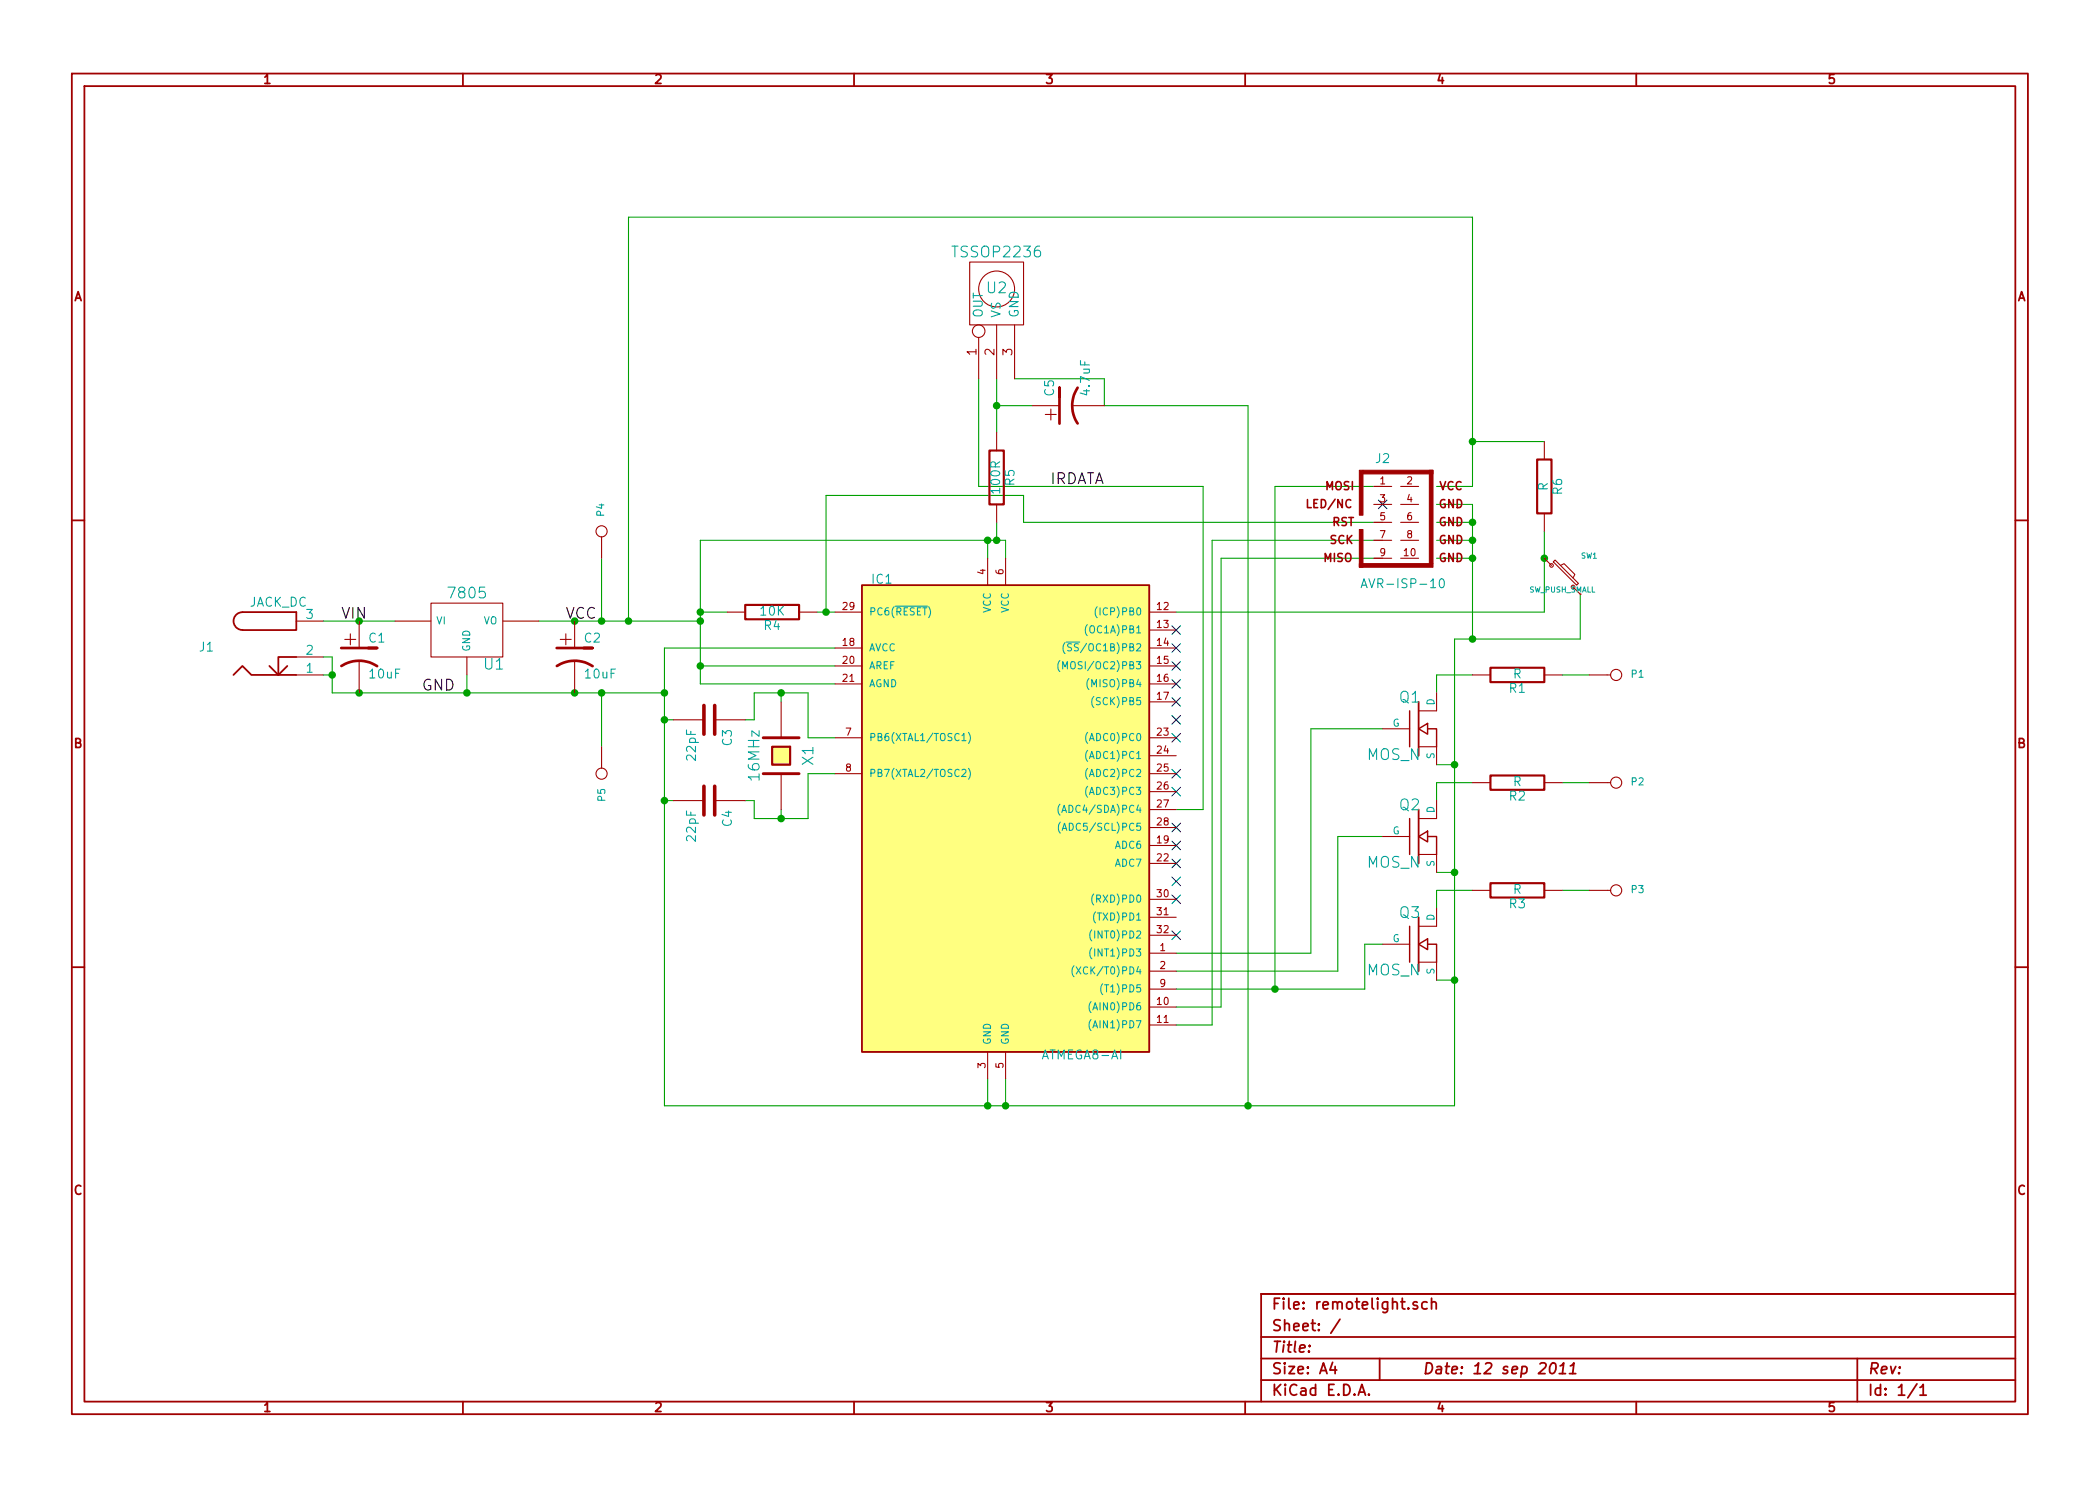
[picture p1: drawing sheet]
EESchema Schematic File Version 2  date Mon 12 Sep 2011 04:40:45 PM CEST
LIBS:power
LIBS:device
LIBS:transistors
LIBS:conn
LIBS:linear
LIBS:regul
LIBS:74xx
LIBS:cmos4000
LIBS:adc-dac
LIBS:memory
LIBS:xilinx
LIBS:special
LIBS:microcontrollers
LIBS:dsp
LIBS:microchip
LIBS:analog_switches
LIBS:motorola
LIBS:texas
LIBS:intel
LIBS:audio
LIBS:interface
LIBS:digital-audio
LIBS:philips
LIBS:display
LIBS:cypress
LIBS:siliconi
LIBS:opto
LIBS:atmel
LIBS:contrib
LIBS:valves
LIBS:mycomponents
LIBS:diy_connectors
LIBS:remotelight-cache
EELAYER 25  0
EELAYER END
$Descr A4 11700 8267
encoding utf-8
Sheet 1 1
Title ""
Date "12 sep 2011"
Rev ""
Comp ""
Comment1 ""
Comment2 ""
Comment3 ""
Comment4 ""
$EndDescr
Text Label 5850 2700 0    60   ~ 0
IRDATA
Text Label 2350 3850 0    60   ~ 0
GND
Text Label 3150 3450 0    60   ~ 0
VCC
Text Label 1900 3450 0    60   ~ 0
VIN
Connection ~ 3350 3850
Wire Wire Line
	3350 4150 3350 3850
Connection ~ 8200 2450
Wire Wire Line
	8600 2450 8200 2450
Connection ~ 8600 3100
Wire Wire Line
	8600 2950 8600 3400
Wire Wire Line
	7700 3000 6750 3000
Connection ~ 8200 3000
Wire Wire Line
	8000 3000 8200 3000
Connection ~ 8100 4250
Wire Wire Line
	8100 6150 8100 3550
Wire Wire Line
	8200 3550 8200 2800
Wire Wire Line
	8200 2800 8000 2800
Connection ~ 7100 5500
Wire Wire Line
	7100 5500 7100 2700
Wire Wire Line
	7100 2700 7700 2700
Wire Wire Line
	6550 5600 6800 5600
Wire Wire Line
	6800 5600 6800 3100
Wire Wire Line
	6800 3100 7700 3100
Connection ~ 3900 3400
Wire Wire Line
	4050 3400 3900 3400
Connection ~ 3700 4450
Wire Wire Line
	3750 4450 3700 4450
Connection ~ 4350 3850
Wire Wire Line
	4350 3900 4350 3850
Wire Wire Line
	4150 4450 4200 4450
Wire Wire Line
	4200 4450 4200 4550
Wire Wire Line
	4200 4550 4500 4550
Wire Wire Line
	4500 4550 4500 4300
Wire Wire Line
	4500 4300 4650 4300
Wire Wire Line
	7700 5250 7600 5250
Wire Wire Line
	7600 5250 7600 5500
Wire Wire Line
	7600 5500 6550 5500
Wire Wire Line
	7700 4050 7300 4050
Wire Wire Line
	7300 4050 7300 5300
Wire Wire Line
	7300 5300 6550 5300
Connection ~ 2600 3850
Wire Wire Line
	2600 3750 2600 3850
Connection ~ 5500 3000
Wire Wire Line
	5500 3100 5500 3000
Connection ~ 5500 6150
Wire Wire Line
	5500 6000 5500 6150
Wire Wire Line
	8100 6150 3700 6150
Wire Wire Line
	3700 6150 3700 3600
Connection ~ 3200 3850
Wire Wire Line
	3700 3600 4650 3600
Wire Wire Line
	3700 3850 1850 3850
Connection ~ 3900 3700
Wire Wire Line
	4650 3800 3900 3800
Wire Wire Line
	6550 4500 6700 4500
Wire Wire Line
	6700 4500 6700 2700
Wire Wire Line
	6700 2700 5450 2700
Wire Wire Line
	5450 2700 5450 2100
Wire Wire Line
	6150 2100 6150 2250
Wire Wire Line
	6150 2100 5650 2100
Wire Wire Line
	5550 2100 5550 2400
Wire Wire Line
	8700 4350 8850 4350
Connection ~ 8100 5450
Wire Wire Line
	8000 5450 8100 5450
Wire Wire Line
	8100 4250 8000 4250
Wire Wire Line
	8200 3750 8000 3750
Wire Wire Line
	8000 3750 8000 3850
Connection ~ 2000 3850
Wire Wire Line
	1850 3750 1800 3750
Connection ~ 2000 3450
Wire Wire Line
	2200 3450 1800 3450
Wire Wire Line
	1800 3650 1850 3650
Wire Wire Line
	1850 3650 1850 3850
Connection ~ 1850 3750
Wire Wire Line
	8000 4450 8000 4350
Wire Wire Line
	8000 4350 8200 4350
Wire Wire Line
	8000 5050 8000 4950
Wire Wire Line
	8000 4950 8200 4950
Wire Wire Line
	8000 4850 8100 4850
Connection ~ 8100 4850
Wire Wire Line
	8700 3750 8850 3750
Wire Wire Line
	8700 4950 8850 4950
Wire Wire Line
	5750 2250 5550 2250
Connection ~ 5550 2250
Connection ~ 3200 3450
Wire Wire Line
	3900 3700 4650 3700
Connection ~ 3900 3450
Wire Wire Line
	3900 3450 3000 3450
Connection ~ 3700 3850
Wire Wire Line
	5600 6000 5600 6150
Connection ~ 5600 6150
Wire Wire Line
	3900 3800 3900 3000
Wire Wire Line
	5550 3000 5550 2900
Wire Wire Line
	5600 3100 5600 3000
Wire Wire Line
	5600 3000 3900 3000
Connection ~ 5550 3000
Wire Wire Line
	6150 2250 6950 2250
Wire Wire Line
	6950 2250 6950 6150
Connection ~ 6950 6150
Wire Wire Line
	6550 5400 7450 5400
Wire Wire Line
	7450 5400 7450 4650
Wire Wire Line
	7450 4650 7700 4650
Wire Wire Line
	4150 4000 4200 4000
Wire Wire Line
	4200 4000 4200 3850
Wire Wire Line
	4200 3850 4500 3850
Wire Wire Line
	4500 3850 4500 4100
Wire Wire Line
	4500 4100 4650 4100
Wire Wire Line
	4350 4500 4350 4550
Connection ~ 4350 4550
Wire Wire Line
	3750 4000 3700 4000
Connection ~ 3700 4000
Wire Wire Line
	4550 3400 4650 3400
Wire Wire Line
	6750 3000 6750 5700
Wire Wire Line
	6750 5700 6550 5700
Wire Wire Line
	7700 2900 5700 2900
Wire Wire Line
	5700 2900 5700 2750
Wire Wire Line
	5700 2750 4600 2750
Wire Wire Line
	4600 2750 4600 3400
Connection ~ 4600 3400
Wire Wire Line
	3500 3450 3500 1200
Connection ~ 3500 3450
Wire Wire Line
	3500 1200 8200 1200
Wire Wire Line
	8200 1200 8200 2700
Wire Wire Line
	8200 2700 8000 2700
Wire Wire Line
	8000 2900 8200 2900
Connection ~ 8200 2900
Wire Wire Line
	8000 3100 8200 3100
Connection ~ 8200 3100
Wire Wire Line
	8600 3400 6550 3400
Wire Wire Line
	8800 3300 8800 3550
Wire Wire Line
	8800 3550 8100 3550
Connection ~ 8200 3550
Wire Wire Line
	3350 3100 3350 3450
Connection ~ 3350 3450
$Comp
L CONN_1 P5
U 1 1
P 3350 4300
F 0 "P5" H 3430 4300 40  0000 L CNN
F 1 "CONN_1" H 3350 4355 30  0001 C CNN
	1    3350 4300
	0    1    1    0   
$EndComp
$Comp
L CONN_1 P4
U 1 1
P 3350 2950
F 0 "P4" H 3430 2950 40  0000 L CNN
F 1 "CONN_1" H 3350 3005 30  0001 C CNN
	1    3350 2950
	0    -1   -1   0   
$EndComp
$Comp
L R R6
U 1 1
P 8600 2700
F 0 "R6" V 8680 2700 50  0000 C CNN
F 1 "R" V 8600 2700 50  0000 C CNN
	1    8600 2700
	1    0    0    -1  
$EndComp
$Comp
L SW_PUSH_SMALL SW1
U 1 1
P 8700 3200
F 0 "SW1" H 8850 3310 30  0000 C CNN
F 1 "SW_PUSH_SMALL" H 8700 3121 30  0000 C CNN
	1    8700 3200
	1    0    0    -1  
$EndComp
NoConn ~ 6550 3500
NoConn ~ 6550 3600
NoConn ~ 6550 3700
NoConn ~ 6550 3800
NoConn ~ 6550 3900
NoConn ~ 6550 4000
NoConn ~ 6550 4100
NoConn ~ 6550 4300
NoConn ~ 6550 4400
NoConn ~ 6550 4600
NoConn ~ 6550 4700
NoConn ~ 6550 4800
NoConn ~ 6550 4900
NoConn ~ 6550 5000
NoConn ~ 6550 5200
NoConn ~ 7700 2800
$Comp
L R R4
U 1 1
P 4300 3400
F 0 "R4" V 4380 3400 50  0000 C CNN
F 1 "10K" V 4300 3400 50  0000 C CNN
	1    4300 3400
	0    1    1    0   
$EndComp
$Comp
L C C4
U 1 1
P 3950 4450
F 0 "C4" H 4000 4550 50  0000 L CNN
F 1 "22pF" H 4000 4350 50  0000 L CNN
	1    3950 4450
	0    1    1    0   
$EndComp
$Comp
L C C3
U 1 1
P 3950 4000
F 0 "C3" H 4000 4100 50  0000 L CNN
F 1 "22pF" H 4000 3900 50  0000 L CNN
	1    3950 4000
	0    1    1    0   
$EndComp
$Comp
L CRYSTAL X1
U 1 1
P 4350 4200
F 0 "X1" H 4350 4350 60  0000 C CNN
F 1 "16MHz" H 4350 4050 60  0000 C CNN
	1    4350 4200
	0    1    1    0   
$EndComp
$Comp
L R R5
U 1 1
P 5550 2650
F 0 "R5" V 5630 2650 50  0000 C CNN
F 1 "100R" V 5550 2650 50  0000 C CNN
	1    5550 2650
	1    0    0    -1  
$EndComp
$Comp
L CONN_1 P3
U 1 1
P 9000 4950
F 0 "P3" H 9080 4950 40  0000 L CNN
F 1 "CONN_1" H 9000 5005 30  0001 C CNN
	1    9000 4950
	1    0    0    -1  
$EndComp
$Comp
L CONN_1 P2
U 1 1
P 9000 4350
F 0 "P2" H 9080 4350 40  0000 L CNN
F 1 "CONN_1" H 9000 4405 30  0001 C CNN
	1    9000 4350
	1    0    0    -1  
$EndComp
$Comp
L CONN_1 P1
U 1 1
P 9000 3750
F 0 "P1" H 9080 3750 40  0000 L CNN
F 1 "CONN_1" H 9000 3805 30  0001 C CNN
	1    9000 3750
	1    0    0    -1  
$EndComp
$Comp
L JACK_DC J1
U 1 1
P 1550 3600
F 0 "J1" H 1150 3600 50  0000 C CNN
F 1 "JACK_DC" H 1550 3850 50  0000 C CNN
	1    1550 3600
	1    0    0    -1  
$EndComp
$Comp
L TSSOP2236 U2
U 1 1
P 5550 1500
F 0 "U2" H 5550 1400 60  0000 C CNN
F 1 "TSSOP2236" H 5550 1600 60  0000 C CNN
	1    5550 1500
	1    0    0    -1  
$EndComp
$Comp
L 7805 U1
U 1 1
P 2600 3500
F 0 "U1" H 2750 3304 60  0000 C CNN
F 1 "7805" H 2600 3700 60  0000 C CNN
	1    2600 3500
	1    0    0    -1  
$EndComp
$Comp
L CP1 C5
U 1 1
P 5950 2250
F 0 "C5" H 6000 2350 50  0000 L CNN
F 1 "4.7uF" H 6000 2150 50  0000 L CNN
	1    5950 2250
	0    -1   -1   0   
$EndComp
$Comp
L CP1 C1
U 1 1
P 2000 3650
F 0 "C1" H 2050 3750 50  0000 L CNN
F 1 "10uF" H 2050 3550 50  0000 L CNN
	1    2000 3650
	1    0    0    -1  
$EndComp
$Comp
L CP1 C2
U 1 1
P 3200 3650
F 0 "C2" H 3250 3750 50  0000 L CNN
F 1 "10uF" H 3250 3550 50  0000 L CNN
	1    3200 3650
	1    0    0    -1  
$EndComp
$Comp
L AVR-ISP-10 J2
U 1 1
P 7850 2900
F 0 "J2" H 7700 3250 50  0000 C CNN
F 1 "AVR-ISP-10" H 7575 2525 50  0000 L BNN
F 2 "AVR-ISP-10" V 7225 2900 50  0001 C CNN
	1    7850 2900
	1    0    0    -1  
$EndComp
$Comp
L R R3
U 1 1
P 8450 4950
F 0 "R3" V 8530 4950 50  0000 C CNN
F 1 "R" V 8450 4950 50  0000 C CNN
	1    8450 4950
	0    1    1    0   
$EndComp
$Comp
L R R2
U 1 1
P 8450 4350
F 0 "R2" V 8530 4350 50  0000 C CNN
F 1 "R" V 8450 4350 50  0000 C CNN
	1    8450 4350
	0    1    1    0   
$EndComp
$Comp
L R R1
U 1 1
P 8450 3750
F 0 "R1" V 8530 3750 50  0000 C CNN
F 1 "R" V 8450 3750 50  0000 C CNN
	1    8450 3750
	0    1    1    0   
$EndComp
$Comp
L MOS_N Q1
U 1 1
P 7900 4050
F 0 "Q1" H 7910 4220 60  0000 R CNN
F 1 "MOS_N" H 7910 3900 60  0000 R CNN
	1    7900 4050
	1    0    0    -1  
$EndComp
$Comp
L MOS_N Q2
U 1 1
P 7900 4650
F 0 "Q2" H 7910 4820 60  0000 R CNN
F 1 "MOS_N" H 7910 4500 60  0000 R CNN
	1    7900 4650
	1    0    0    -1  
$EndComp
$Comp
L MOS_N Q3
U 1 1
P 7900 5250
F 0 "Q3" H 7910 5420 60  0000 R CNN
F 1 "MOS_N" H 7910 5100 60  0000 R CNN
	1    7900 5250
	1    0    0    -1  
$EndComp
$Comp
L ATMEGA8-AI IC1
U 1 1
P 5550 4400
F 0 "IC1" H 4850 5550 50  0000 L BNN
F 1 "ATMEGA8-AI" H 5800 2900 50  0000 L BNN
F 2 "TQFP32" H 6075 2825 50  0001 C CNN
	1    5550 4400
	1    0    0    -1  
$EndComp
$EndSCHEMATC
